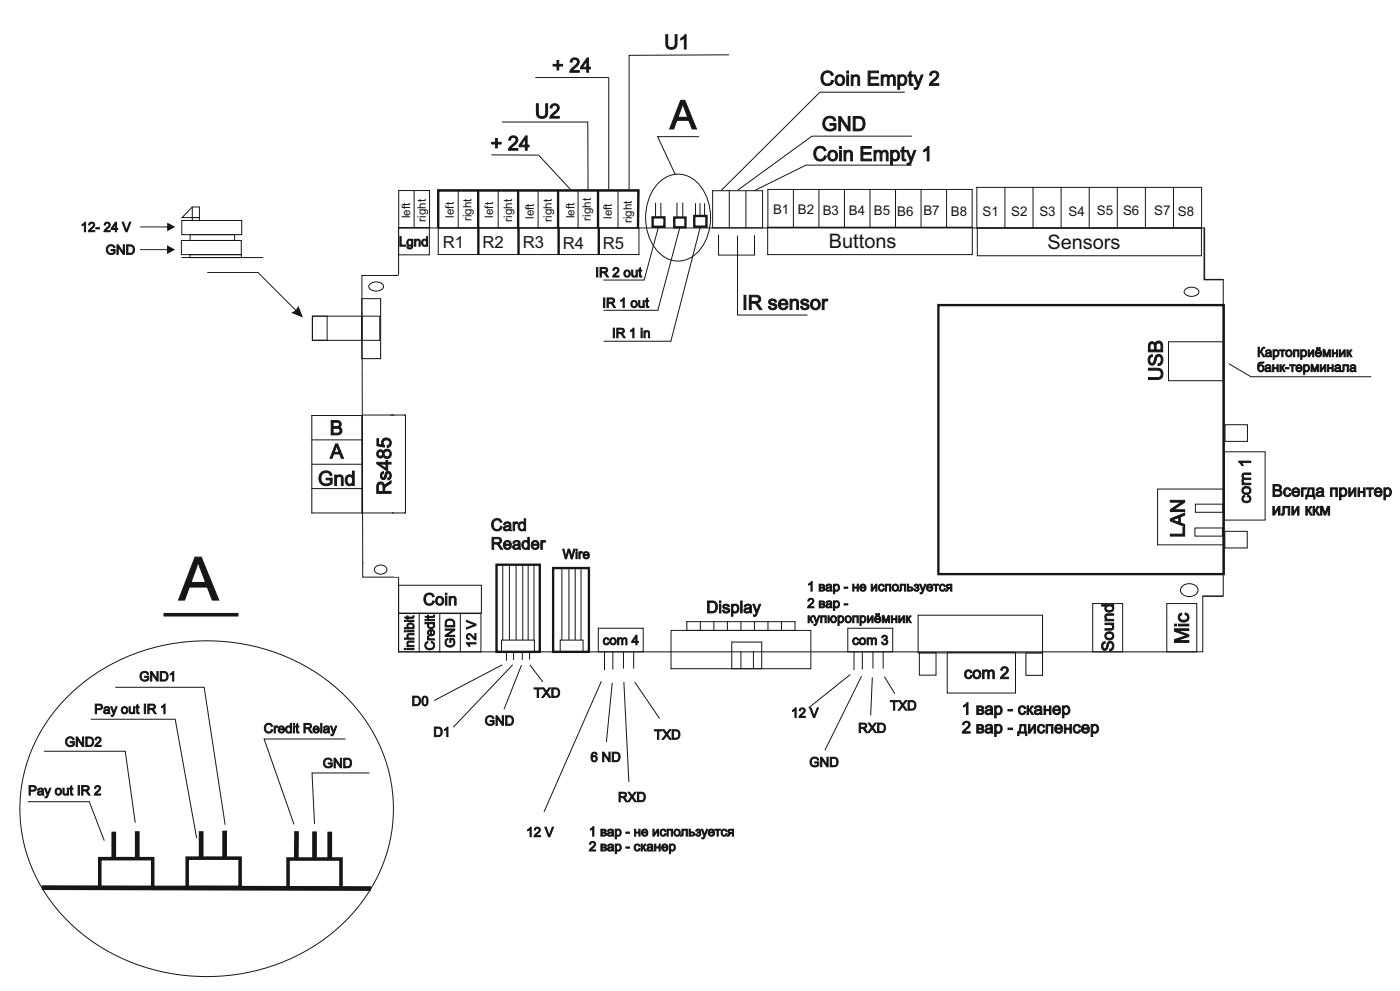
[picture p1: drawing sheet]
<svg xmlns="http://www.w3.org/2000/svg" width="297mm" height="210mm" viewBox="0 0 297 210" stroke-linecap="round" stroke-linejoin="round" font-family="sans-serif">
<g fill="none" stroke="#151616" stroke-width=".21">
<path d="M206.9 39.7h47.8M207 39.6v8.8M213 39.6v8.8M218.9 39.6v8.8M224.9 39.6v8.8M230.8 39.6v8.8M236.8 39.6v8.8M242.7 39.6v8.8M248.7 39.6v8.8M254.6 39.6v8.8M83.4 58.3h1.1h-7.8l.2 60.9h.1M84.4 48.2h6.7"/>
<path d="M84.4 40.4h6.7M84.5 48.3h170.8v10.9h3.9v67.1h-6.3v11.8h-168.4zM84.5 48.2h6.5v5.8h-6.5zM84.5 40.3v8M87.8 40.3v8M91 40.3v8M92.8 40.4h42.5M92.8 53.9h42.7M92.9 40.3v8.1M92.9 48.2v5.8M97.1 40.3v8.1M101.3 40.3v8.1"/>
<path d="M105.6 40.3v8.1M109.8 40.3v8.1M114 40.3v8.1M118.3 40.3v8.1M122.5 40.3v8.1M126.7 40.3v8.1M131 40.3v8.1M135.2 40.3v8.1M135.3 48.3h-42.5h42.7M135.4 48.2v5.8M138.9 42.9v3M140.1 43v2.9"/>
<path d="M143.5 43v2.9M144.7 42.9v2.9M147.4 43v2.7M148.4 43.1v2.8M149.3 43.1v2.5M150.9 48.3h10.8M150.9 40.4h10.8M151 40.3v8.1M154.5 40.3v8.1M158.1 40.3v8.1M161.6 40.3v8.1M162.6 48.2h43.5"/>
<path d="M162.6 40.1h43.5M162.7 48.2h43.3v5.7h-43.3zM162.7 40v8.3M168.1 40v8.3M173.5 40v8.3M179 40v8.3M184.4 40v8.3M189.8 40v8.3M195.2 40v8.3M200.6 40v8.3M206 40v8.3M206.9 48.3h47.8"/>
<path d="M207.1 48.3h47.5v5.9h-47.5zM255.2 48.3v11h4M66.2 67h10.5v5.1h-10.5zM76.7 67h3.8v5.1h-3.8zM76.7 63.3h4v12.7h-4zM78.5 60.1a1.83 1.83 0 0 1 2.8 .6 1.75 1.75 0 0 1-1.6 .9 1.75 1.75 0 0 1-1.6-.9zM251.2 61.2a1.83 1.83 0 0 1 2.9 .6 1.75 1.75 0 0 1-1.6 1 1.75 1.75 0 0 1-1.6-1zM66 98.3h10.8M66 93.2h10.8M66 88h10.8M66.1 87.9v20.8M76.7 87.9v20.8"/>
<path d="M76.8 87.9h9.1v20.7h-9.1zM82.7 87.9h3.2M259.5 95.7h8.6v14.5h-8.6zM259.6 90h4.8v3.5h-4.8zM66 108.6h10.8M66 103.5h10.8M76.9 119.2v3h7.6M83.1 108.6h2.8M106.5 119.6v16M108 119.6v16M109.4 119.6v16M110.8 119.6v16"/>
<path d="M111.9 119.6v16M113.2 119.6v16M245.3 103.6h14v11.8h-14zM253.2 111.8h5.9v1.8h-5.9zM253.3 106.8h5.9v1.7h-5.9zM259.6 112.5h4.7v3.6h-4.7zM79.6 120.1a1.45 1.45 0 0 1 2.4 .6 1.39 1.39 0 0 1-1.3 .9 1.39 1.39 0 0 1-1.4-.9zM84.4 138.1h17.6M84.4 130h17.6M84.5 124h17.5v5.9h-17.5zM84.5 129.9v8.3M88.8 129.9v8.3"/>
<path d="M93.2 129.9v8.3M97.6 129.9v8.3M101.9 129.9v8.3M106.3 135.6h6.9v2.5h-6.9zM107.3 138.1v1.8M108.8 138.1v1.7M110.7 138.1v1.7M112.2 138.1v1.6M118.7 135.6h4.9v2.5h-4.9zM119.1 120.3v15.3M120.6 120.3v15.3M121.9 120.3v15.3"/>
<path d="M123.1 120.3v15.3M126.8 133.1h9.5v5h-9.5zM128.1 138.1v3.8M129.9 138.1v3.7M132.1 138.1v3.5M134.3 138.1v3.5M142.2 133.5h29.6v8.1h-29.6zM145.4 133.5h23.2M145.4 131.7h23.2M145.6 131.6v2M148.4 131.6v2M151.3 131.6v2"/>
<path d="M154.1 131.6v2M155.1 136h6.3v5.6h-6.3zM157 131.6v2M157 137.9v3.7M159.7 137.9v3.7M159.9 131.6v2M162.7 131.6v2M165.6 131.6v2M168.5 131.6v2M179.7 133.1h9.5v5h-9.5zM181 138.1v3.8M182.7 138.1v3.7"/>
<path d="M185 138.1v3.5M187.2 138.1v3.5M194.6 130.3h26.3v8h-26.3zM194.8 138.3h3.6v4.7h-3.6zM200.7 138.2h14.5v8.6h-14.5zM217.4 138.3h3.5v4.7h-3.5zM231.6 127.8h6.3v10.3h-6.3zM247.3 127.8h6.3v10.3h-6.3zM250.4 124.3a2.04 2.04 0 0 1 3.5 .7 1.96 1.96 0 0 1-1.9 1.4 1.96 1.96 0 0 1-1.8-1.4zM254.9 126.3v11.7l-2 .1M259.2 126.3h-6.3v11.8M106.5 140.8l-14.5 7.6"/>
<path d="M108.7 140.8l-12.7 13.2M110.5 140.9l-3.7 9.3M112.3 140.8l2.7 3.6M127.4 144.3l-12.1 27.7M129.7 144.6l-1.2 12.6M132.2 144.5l1.1 21.1M134.5 144.5l5.3 7.7M180.2 142.9l-8.8 7M182.6 143.2l-7.8 15.7M184.9 143.5l-.4 8M187.4 143.3l2.2 3.6"/>
</g>
<g fill="none" stroke="#151616" stroke-width=".5">
<path d="M92.9 48.3v-8h42.4l-.1 8M101.3 40.4v7.9M101.4 48.2v5.8M109.8 40.4v7.9M109.9 48.2v5.8M118.3 40.4v8M118.4 48.2v5.8M126.7 40.4v7.9M126.9 48.2v5.8M138.3 46h2.5v2h-2.5zM142.9 46.1h2.4v2h-2.4zM147.1 45.7h2.6v2.3h-2.6z"/>
<path d="M198.9 64.6h60.4v57h-60.4zM105.2 119.6h9.2v18.5h-9.2zM117.2 120.3h7.6v17.8h-7.6z"/>
</g>
<g fill="#fff" stroke="#fff" stroke-width=".21">
<path d="M252 125h2.7v12.8h-2.7z" fill-rule="evenodd"/>
<path d="M83.6 58.3h2v63.7h-2z" fill-rule="evenodd"/>
</g>
<path d="M63.2 64.7l1 2.6-2.5-1.1 .9-.5zM54.7 57.6l8.7 8.7-.1 .1-8.7-8.6zM43.9 57.6h10.8v.2h-10.8z" fill="#151616"/>
<path d="M38.4 50.9h12.7v3h-12.7zM38.5 54.6h17.3M38.5 46.7h12.7v3h-12.7zM40.7 46.1h1.5v.6h-1.5zM40.7 43.8h1.5v2.3h-1.5zM40.7 43.8l-2.1 2.3h2.1M66.2 67h3.1v5.1h-3.1z" fill="none" stroke="#151616" stroke-width=".21"/>
<g fill="#151616">
<path d="M29.7 52.8h5.8v.2h-5.8zM35.4 51.9l1.7 1-1.7 .9z"/>
<path d="M29.7 48h5.9v.2h-5.9zM35.4 47.1l1.7 1-1.7 .9z"/>
</g>
<g fill="none" stroke="#151616" stroke-width=".21">
<path d="M113.5 16.4h15.5v23.9M154.5 11.6l-21.2 .1v28.4M191.8 19.5h-18l-21 20.9M104.1 32.8l10 .1M106.4 25.8h18.2v14.6M114.1 32.9l7 7.4M139.5 38.8a5.7 5.7 0 0 1 9.1 .8 11.4 11.4 0 0 1-.7 13.8 5.7 5.7 0 0 1-9.1-.8 11.4 11.4 0 0 1 .7-13.8zM148.1 28.9h-8.7l3.7 8M193.2 35h-22.4l-11 5.4M193.2 28.8h-21.1l-15.8 11.5M40.2 53.9h10.9v.7h-10.9zM40.3 49.7h9.4v1.2h-9.4z"/>
<path d="M139.6 48l-3.1 11.3h-8.6M144.1 48.1l-4.7 17.6h-11.5M148.4 48l-6.2 24.3h-14.3M152.3 49.7v4.3h7.6v-4.2M156.3 49.9v16.8h14.8M247.6 72.4h11.6v8.2h-11.6zM260.4 77l4.7 2.8h25.5M9.3 159.1h17.2l2.2 15.2M14.1 147.8a42.7 42.7 0 0 1 49.7-7.2 35.5 35.5 0 0 1 19.5 28.3 34.5 34.5 0 0 1-17.4 31.9 43 43 0 0 1-50.1-4.4 33 33 0 0 1-1.7-48.6zM19.2 152.3h17.9l4.6 25.2M24.4 145.6h18.9l4.4 29.1M73.2 156.5h-17.2l6.3 18.1"/>
<path d="M5.9 169.8h13l3.2 8.3M78.3 163.7h-12.2l.6 10.8"/>
</g>
<path d="M34.7 130.2h15.8M21.1 181.9h11.3v6.2h-11.3zM39.7 181.8h11.2v6.2h-11.2zM61 181.9h11.3v6.3h-11.3z" fill="none" stroke="#151616" stroke-width=".75" stroke-linecap="butt"/>
<path d="M24.1 176.2v5.7M29.1 176.1v5.8M42.6 176.1v5.7M47.6 175.9v5.9M62.8 176.1v5.8M66.7 176.1v5.8M69.9 176.2v5.7M8.9 188l69.7 .2" fill="none" stroke="#151616" stroke-width="1" stroke-linecap="butt"/>
<text font-size="12.7" fill="#151616" x="37.9" y="127.1">A</text>
<text font-size="8.5" fill="#151616" x="141.9" y="27.3">A</text>
<g font-size="4.2" fill="#151616">
<text x="140.8" y="10.4">U1</text>
<text x="117" y="15.3">+ 24</text>
<text x="173.8" y="18.1">Coin Empty 2</text>
<text x="113.3" y="25">U2</text>
<text x="174.1" y="27.7">GND</text>
<text x="104" y="31.8">+ 24</text>
<text x="172.2" y="34.1">Coin Empty 1</text>
<text x="175.6" y="52.5">Buttons</text>
<text x="222" y="52.8">Sensors</text>
<text x="157.3" y="65.6">IR sensor</text>
<text x="246.4" y="80.7" transform="rotate(-90 246.4 80.7)">USB</text>
<text x="69.9" y="92.1">B</text>
<text x="70" y="97.1">A</text>
<text x="67.4" y="102.8">Gnd</text>
<text x="82.9" y="104.8" transform="rotate(-90 82.9 104.8)">Rs485</text>
<text x="251" y="113.9" transform="rotate(-90 251 113.9)">LAN</text>
<text x="251.9" y="136.4" transform="rotate(-90 251.9 136.4)">Mic</text>
</g>
<g font-size="3.5" fill="#151616">
<text x="93.9" y="52.5">R1</text>
<text x="102.2" y="52.5">R2</text>
<text x="110.8" y="52.5">R3</text>
<text x="119.3" y="52.6">R4</text>
<text x="127.7" y="52.6">R5</text>
<text x="265.1" y="106.6" transform="rotate(-90 265.1 106.6)">com 1</text>
<text x="269.5" y="105.2">Всегда принтер</text>
<text x="104" y="112.4">Card</text>
<text x="269.5" y="109.1">или ккм</text>
<text x="104" y="116.3">Reader</text>
<text x="89.7" y="128.2">Coin</text>
<text x="149.7" y="129.8">Display</text>
<text x="204.3" y="143.7">com 2</text>
<text x="236" y="138" transform="rotate(-90 236 138)">Sound</text>
<text x="203.8" y="155.3">2 вар - диспенсер</text>
<text x="203.8" y="151.3">1 вар - сканер</text>
</g>
<g font-size="2.8" fill="#151616">
<text x="163.8" y="45.4">B1</text>
<text x="169.1" y="45.4">B2</text>
<text x="174.3" y="45.5">B3</text>
<text x="179.9" y="45.6">B4</text>
<text x="185.2" y="45.6">B5</text>
<text x="190.1" y="45.7">B6</text>
<text x="195.7" y="45.5">B7</text>
<text x="201.5" y="45.7">B8</text>
<text x="208.2" y="45.8">S1</text>
<text x="214.3" y="45.8">S2</text>
<text x="220.3" y="45.7">S3</text>
<text x="226.4" y="45.7">S4</text>
<text x="232.4" y="45.5">S5</text>
<text x="238" y="45.5">S6</text>
<text x="244.6" y="45.5">S7</text>
<text x="249.6" y="45.7">S8</text>
<text x="17.1" y="49.1">12- 24 V</text>
<text x="22.4" y="53.9">GND</text>
<text x="84.5" y="52.1">Lgnd</text>
<text x="126.2" y="58.7">IR 2 out</text>
<text x="127.6" y="65.1">IR 1 out</text>
<text x="129.7" y="71.5">IR 1 in</text>
<text x="266.4" y="75.6">Картоприёмник</text>
<text x="266.4" y="78.7">банк-терминала</text>
<text x="119.2" y="118.3">Wire</text>
<text x="171.1" y="125.2">1 вар - не используется</text>
<text x="171.1" y="128.7">2 вар -</text>
<text x="171.1" y="131.9">купюроприёмник</text>
<text x="87.7" y="137.8" transform="rotate(-90 87.7 137.8)">inhibit</text>
<text x="92.1" y="137.8" transform="rotate(-90 92.1 137.8)">Credit</text>
<text x="96.4" y="137.2" transform="rotate(-90 96.4 137.2)">GND</text>
<text x="100.9" y="137.2" transform="rotate(-90 100.9 137.2)">12 V</text>
<text x="127.7" y="136.6">com 4</text>
<text x="180.6" y="136.6">com 3</text>
<text x="29.5" y="144.3">GND1</text>
<text x="87.2" y="149.5">D0</text>
<text x="113.1" y="147.7">TXD</text>
<text x="20" y="151.2">Pay out IR 1</text>
<text x="55.9" y="155.2">Credit Relay</text>
<text x="102.7" y="153.6">GND</text>
<text x="167.7" y="152">12 V</text>
<text x="181.8" y="155.2">RXD</text>
<text x="188.6" y="150.4">TXD</text>
<text x="13.7" y="158.1">GND2</text>
<text x="91.8" y="156">D1</text>
<text x="125.1" y="161.3">6 ND</text>
<text x="138.6" y="156.6">TXD</text>
<text x="68.4" y="162.6">GND</text>
<text x="171.5" y="162.4">GND</text>
<text x="5.9" y="168.4">Pay out IR 2</text>
<text x="131" y="169.8">RXD</text>
<text x="111.5" y="177.2">12 V</text>
<text x="124.8" y="177.1">1 вар - не используется</text>
<text x="124.8" y="180.3">2 вар - сканер</text>
</g>
<g font-size="2.5" fill="#151616">
<text x="86.9" y="46.2" transform="rotate(-90 86.9 46.2)">left</text>
<text x="90.3" y="47" transform="rotate(-90 90.3 47)">right</text>
<text x="96.2" y="46.1" transform="rotate(-90 96.2 46.1)">left</text>
<text x="99.9" y="46.9" transform="rotate(-90 99.9 46.9)">right</text>
<text x="104.5" y="46.1" transform="rotate(-90 104.5 46.1)">left</text>
<text x="108.5" y="47" transform="rotate(-90 108.5 47)">right</text>
<text x="113.1" y="46.4" transform="rotate(-90 113.1 46.4)">left</text>
<text x="117" y="47" transform="rotate(-90 117 47)">right</text>
<text x="121.7" y="46.2" transform="rotate(-90 121.7 46.2)">left</text>
<text x="125.2" y="46.7" transform="rotate(-90 125.2 46.7)">right</text>
<text x="129.7" y="46.4" transform="rotate(-90 129.7 46.4)">left</text>
<text x="133.9" y="47.3" transform="rotate(-90 133.9 47.3)">right</text>
</g>
</svg>
